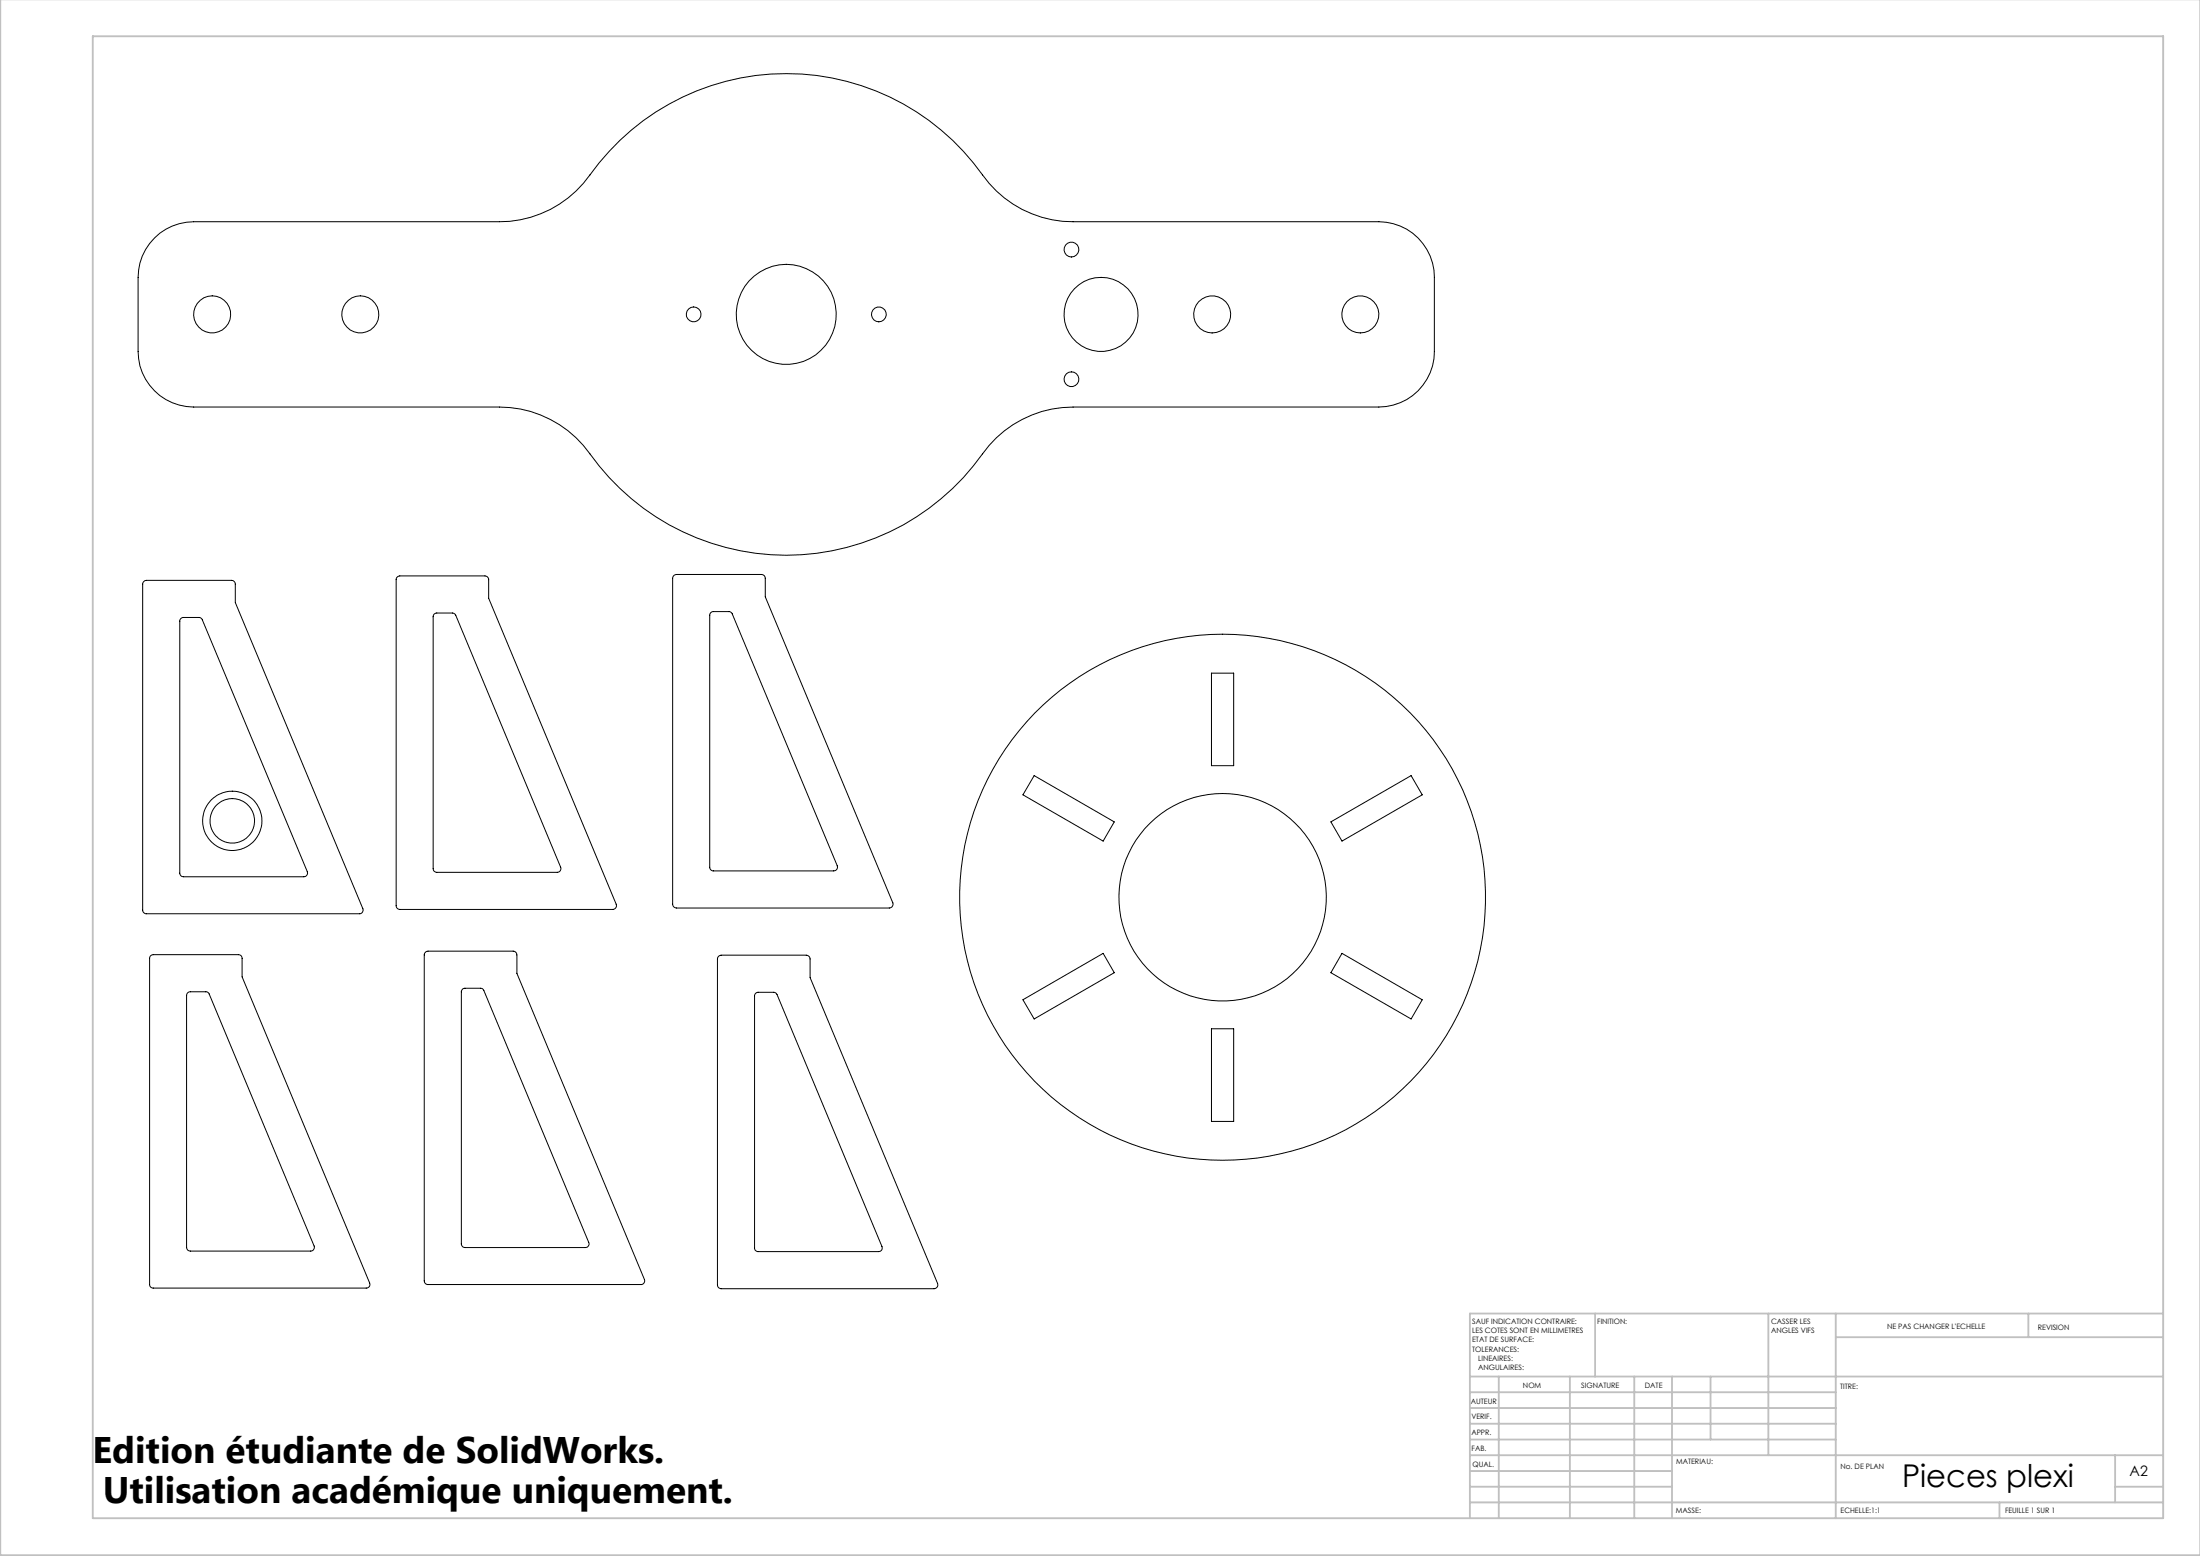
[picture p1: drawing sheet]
<svg xmlns="http://www.w3.org/2000/svg" width="594mm" height="420mm" viewBox="0 0 594 420" stroke-linecap="round" stroke-linejoin="round" font-family="sans-serif">
<g fill="none" stroke="#c0c0c0" stroke-width=".5">
<path d="M.1 -.1v419.9h594M25 9.8h559.1v400h-559.1zM430.7 354.6v17M477.4 354.6v38.2M495.7 354.6v55.2M547.7 354.6v6.3M584.1 354.6h-187.2v55.2M396.9 371.6h187.2M396.9 375.8h98.8M404.7 371.6v38.2M423.9 371.6v38.2M441.3 371.6v38.2"/>
<path d="M451.4 371.6v38.2M461.9 371.6v17M495.7 360.9h88.4M396.9 388.6h98.8M396.9 384.3h98.8M396.9 380.1h98.8M396.9 397.1h54.5M396.9 392.8h187.2M571.1 392.8v12.7M396.9 405.5h187.2M396.9 401.3h54.5M539.9 405.5v4.3"/>
<path d="M571.1 401.3h13"/>
</g>
<g fill="none" stroke="#000" stroke-width=".27">
<path d="M41.7 64.3a15 15 0 0 1 10.6-4.5h82.5a29.8 29.8 0 0 0 24.5-12.6 65.1 65.1 0 0 1 106 0 29.8 29.8 0 0 0 24.4 12.6h82.6a15 15 0 0 1 15 15.1v20a15 15 0 0 1-15 15h-82.6a30 30 0 0 0-24.4 12.6 65 65 0 0 1-106 0 30 30 0 0 0-24.5-12.6h-82.5a15.1 15.1 0 0 1-15-15v-20a14.8 14.8 0 0 1 4.4-10.6zM39 156.8l.5-.1h23a1.02 1.02 0 0 1 1 1v4.9l34.5 82.7a1 1 0 0 1-1 1.3h-57.5a1.02 1.02 0 0 1-1-.9v-88zM107.4 155.6l.5-.1h23.1a1.02 1.02 0 0 1 .9 1v5l34.5 82.6a1.04 1.04 0 0 1-.9 1.4h-57.6a1.02 1.02 0 0 1-.9-1v-88.2zM182.1 155.2l.5-.1h23a1.02 1.02 0 0 1 1 1v5l34.5 82.6a1.04 1.04 0 0 1-1 1.4h-57.5a1.09 1.09 0 0 1-1-1v-88zM48.8 167l.6-.3h4.4l.8 .5 28.4 68.1a1.02 1.02 0 0 1-1 1.4h-32.5a.96 .96 0 0 1-1-1v-68.2zM117.2 165.8l.6-.3h4.5l.7 .6 28.4 68a1 1 0 0 1-.9 1.4h-32.6a.96 .96 0 0 1-1-1v-68zM191.9 165.4l.5-.3h4.5l.8 .5 28.4 68.1a1 1 0 0 1-1 1.4h-32.5a.96 .96 0 0 1-1-1v-68.2zM327.1 181.7h6v25h-6zM279.2 209.4l21.6 12.4-2.9 5.2-21.7-12.5zM359.3 221.8l21.7-12.4 3 5.1-21.7 12.5zM40.7 258l.7-.3h23a.97 .97 0 0 1 1 1v5l34.4 82.6a.96 .96 0 0 1-.9 1.4h-57.5a.96 .96 0 0 1-1-1v-88.2zM115 256.9l.6-.2h23a1.02 1.02 0 0 1 1 1.1v4.9l34.4 82.7a1 1 0 0 1-.9 1.3h-57.5a1.02 1.02 0 0 1-1.1-1v-87.9z"/>
<path d="M194 258.1l.7-.3h23a1.09 1.09 0 0 1 1 1.1v5l34.5 82.5a1.04 1.04 0 0 1-1 1.5h-57.5a1.02 1.02 0 0 1-1-1.1v-87.9zM362.3 257.3l21.7 12.6-3 5.1-21.7-12.4zM50.7 268l.5-.3h4.5l.8 .6 28.3 68a1.02 1.02 0 0 1-.9 1.4h-32.5a.97 .97 0 0 1-1-1v-68zM124.8 267l.6-.2h4.5l.4 .1 .3 .5 28.4 68a.98 .98 0 0 1-1 1.3h-32.4a.96 .96 0 0 1-1-.9v-68.2zM204 268.1l.5-.3h4.5l.8 .6 28.3 68.1a.96 .96 0 0 1-.9 1.3h-32.5a.96 .96 0 0 1-1-1v-68.1zM276.2 269.9l21.7-12.6 2.9 5.3-21.6 12.4zM327.1 277.7h6v25h-6z"/>
<circle cx="289.3" cy="67.4" r="2"/>
<circle cx="57.3" cy="84.9" r="5"/>
<circle cx="97.3" cy="84.9" r="5"/>
<circle cx="187.3" cy="84.8" r="2"/>
<circle cx="212.3" cy="84.9" r="13.5"/>
<circle cx="237.3" cy="84.9" r="2"/>
<circle cx="297.3" cy="84.9" r="10"/>
<circle cx="327.3" cy="84.9" r="5"/>
<circle cx="367.3" cy="84.9" r="5"/>
<circle cx="289.3" cy="102.4" r="2"/>
<circle cx="62.7" cy="221.6" r="8"/>
<circle cx="62.7" cy="221.6" r="6"/>
<circle cx="330.1" cy="242.2" r="28"/>
<circle cx="330.1" cy="242.2" r="71"/>
</g>
<g font-size="10">
<text x="25" y="394.8">Edition étudiante de SolidWorks.</text>
<text x="27.8" y="405.7">Utilisation académique uniquement.</text>
</g>
<text font-size="8.5" x="513.5" y="401.5">Pieces plexi</text>
<text font-size="3.9" x="575" y="398.4">A2</text>
<g font-size="2">
<text x="397.5" y="357.4">SAUF INDICATION CONTRAIRE:</text>
<text x="397.5" y="359.9">LES COTES SONT EN MILLIMETRES</text>
<text x="431.2" y="357.4">FINITION:</text>
<text x="478.2" y="357.3">CASSER LES</text>
<text x="478.2" y="359.8">ANGLES VIFS</text>
<text x="509.5" y="358.8">NE PAS CHANGER L'ECHELLE</text>
<text x="550.2" y="359">REVISION</text>
<text x="397.5" y="362.4">ETAT DE SURFACE:</text>
<text x="397.5" y="364.9">TOLERANCES:</text>
<text x="399.1" y="367.4">LINEAIRES:</text>
<text x="399.1" y="369.9">ANGULAIRES:</text>
<text x="411.2" y="374.8">NOM</text>
<text x="426.9" y="374.7">SIGNATURE</text>
<text x="444.1" y="374.7">DATE</text>
<text x="496.8" y="375">TITRE:</text>
<text x="397.1" y="378.9">AUTEUR</text>
<text x="397.3" y="383.1">VERIF.</text>
<text x="397.3" y="387.2">APPR.</text>
<text x="397.3" y="391.6">FAB.</text>
<text x="397.5" y="395.9">QUAL.</text>
<text x="452.5" y="395.3">MATERIAU:</text>
<text x="497" y="396.4">No. DE PLAN</text>
<text x="452.5" y="408.3">MASSE:</text>
<text x="497" y="408.4">ECHELLE:1:1</text>
<text x="541.4" y="408.4">FEUILLE 1 SUR 1</text>
</g>
</svg>
